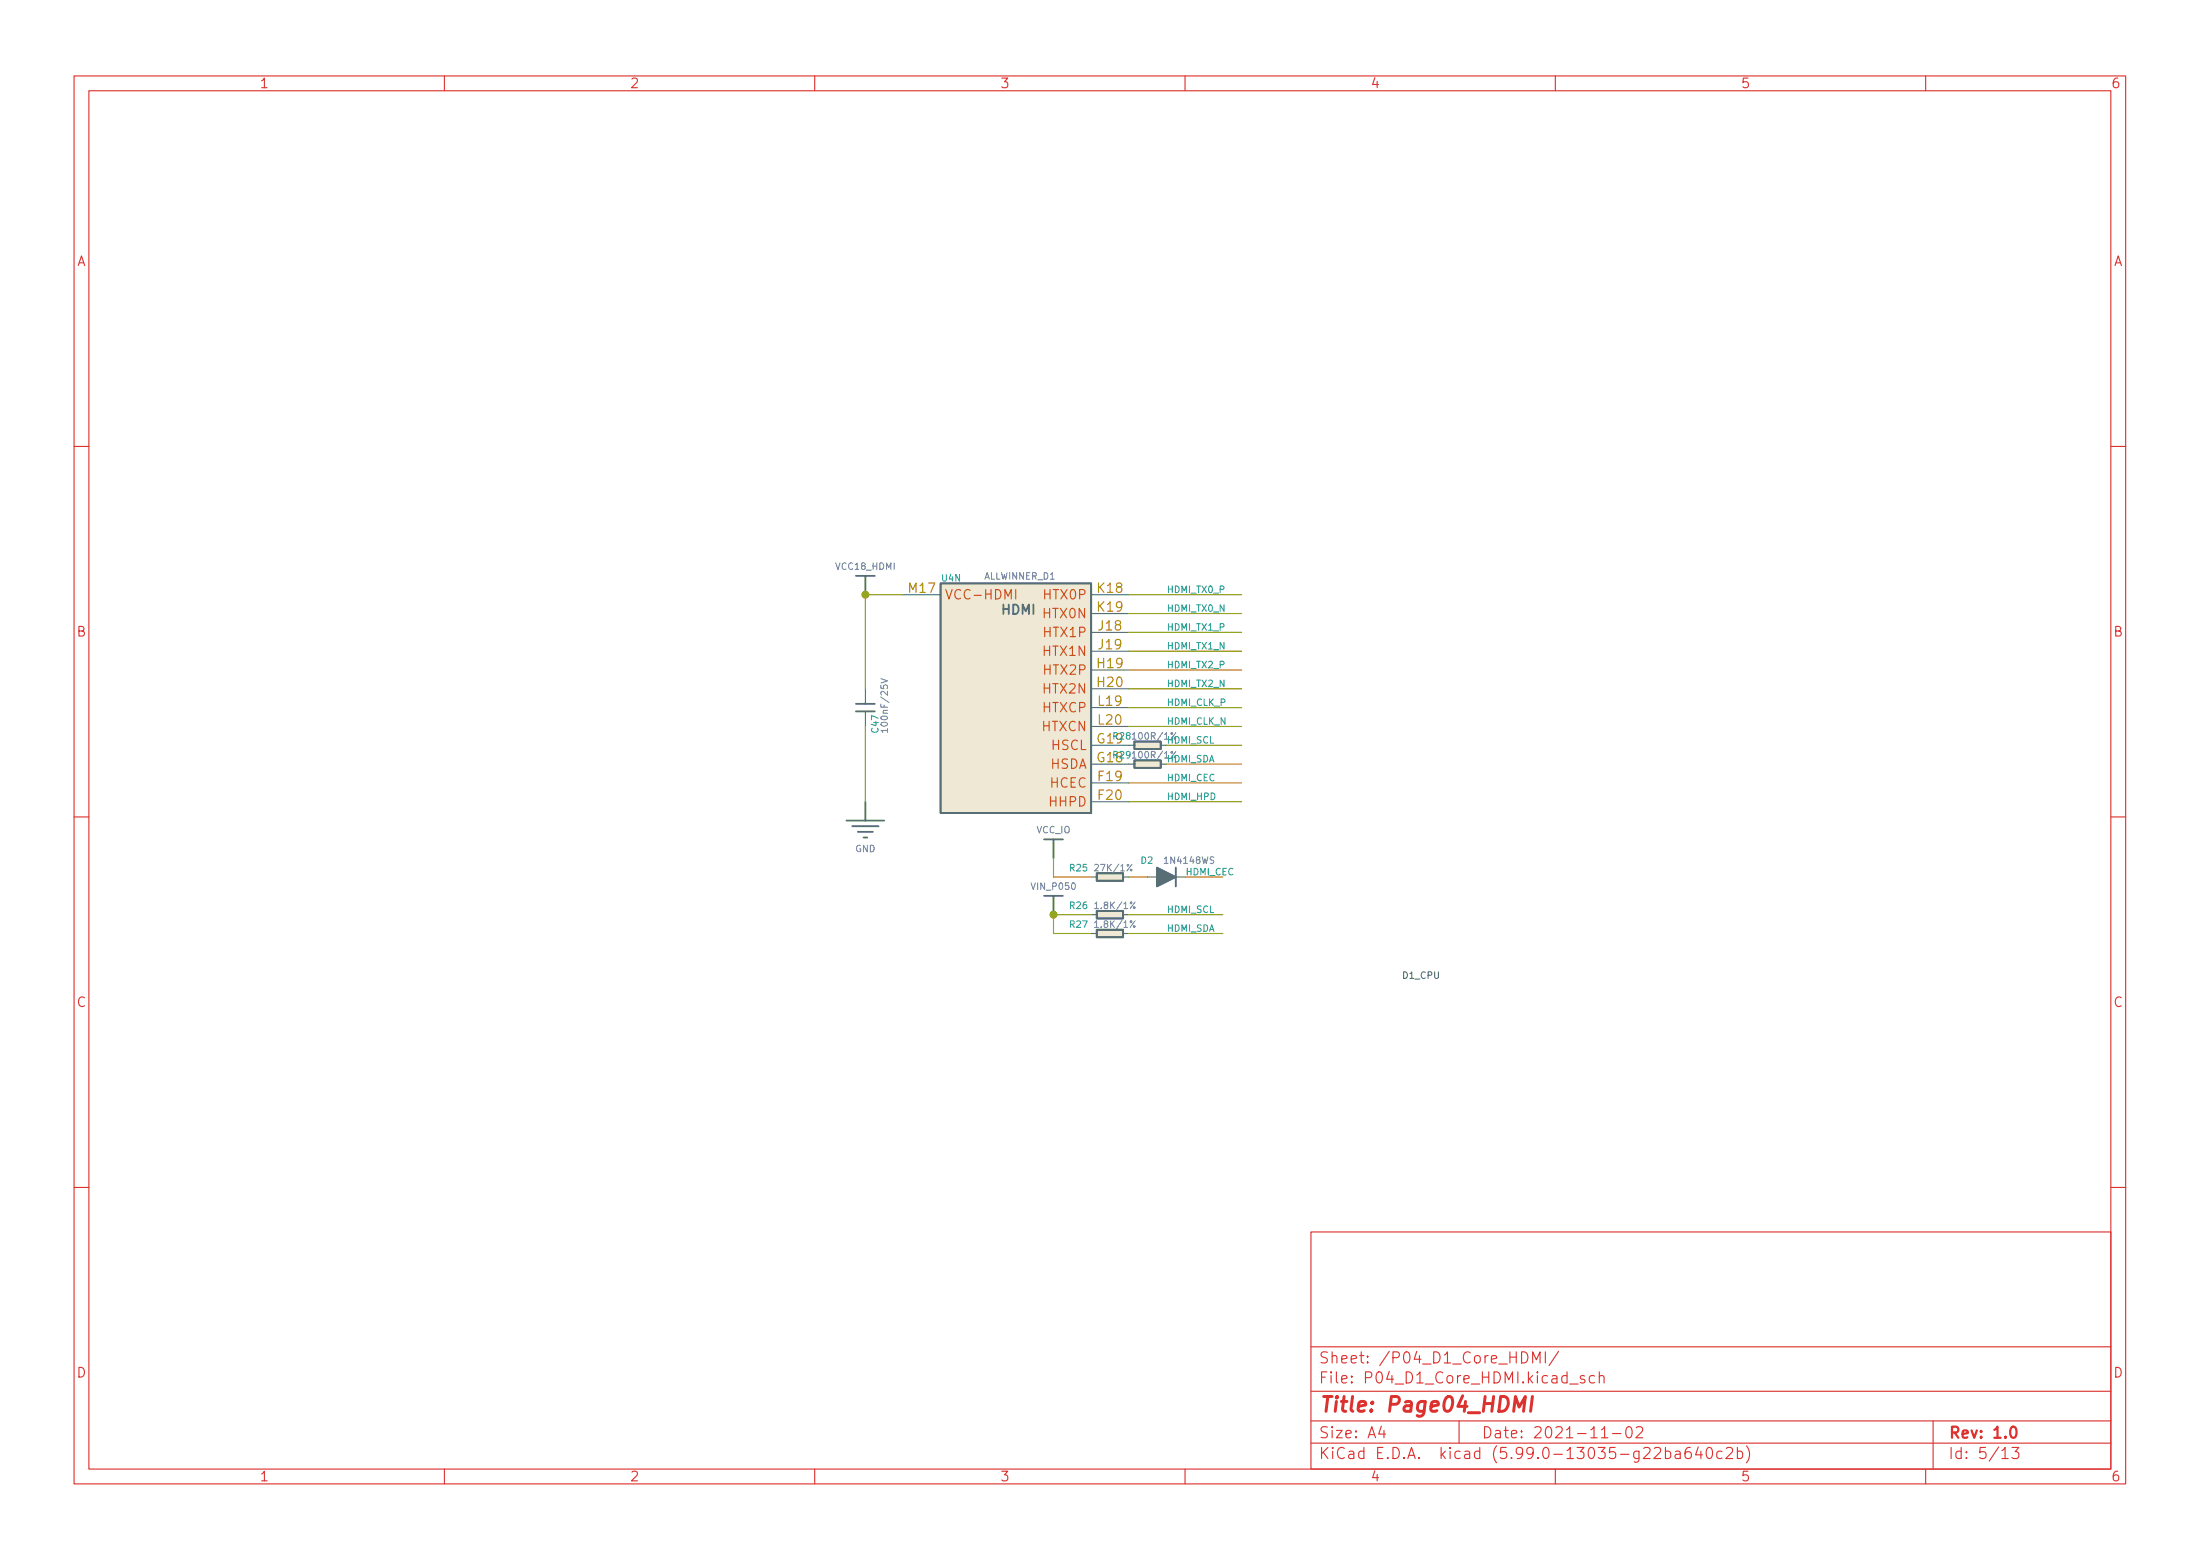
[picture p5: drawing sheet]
<svg xmlns="http://www.w3.org/2000/svg" width="297mm" height="210mm" viewBox="0 0 297 210" stroke-linecap="round" stroke-linejoin="round" font-family="sans-serif">
<g fill="none" stroke="#dc322f" stroke-width=".15">
<path d="M10 10.2h277v190.1h-277zM12 12.2h273v186.1h-273zM60 10.2v2M110 10.2v2M160 10.2v2M210 10.2v2M260 10.2v2M10 60.2h2M285 60.2h2M10 110.2h2M285 110.2h2M10 160.2h2"/>
<path d="M177 166.3h108v32h-108zM285 160.2h2M60 198.3v2M110 198.3v2M160 198.3v2M177 194.8h108M177 191.8h108M177 187.8h108M177 181.8h108M186.5 192.5l-.4 1h1M186.9 193v1M197 191.8v3"/>
<path d="M205.4 182.4a.79 .79 0 0 1 .9 .5 .79 .79 0 0 1-.3 1h-.6zM206.9 183.9v-1.5l.5 1.1 .5-1.1v1.5M208.6 182.4v1.5M210 198.3v2M210.4 182.4l-1.3 1.9M211.9 186.8h1.2M213.9 185.7l-.3-.1-.2 .2v.3l.5 .1 .1 .1-.1 .3h-.1h-.4M215.3 185.7l-.4-.1-.3 .3v.4l.1 .3h.2h.4M215.9 185.8a.37 .37 0 0 1 .7 0v.8M215.9 185.1v1.5M216.2 194h.9M217.7 193.5h1.2"/>
<path d="M219.7 192.6a.36 .36 0 0 1 .6 .2 .77 .77 0 0 1-.4 1.2 1 1 0 0 1-.2-1.4zM220.9 192.7l.2-.2 .5 .1a.41 .41 0 0 1 .1 .6l-.8 .8h.9M224.9 195.9l.4-.1 .3 .3v.4l-.2 .3h-.1h-.4M224.9 195.3v1.5M226.2 195.9l.2-.1 .4 .1 .1 .9M226.9 196.2l-.5 .1a.29 .29 0 0 0-.3 .2 .29 .29 0 0 0 .3 .3h.5M228.2 195.3a.59 .59 0 0 0-.7 .7v.5l.1 .3h.5l.2-.1 .1-.5-.2-.2-.4-.1-.3 .3M229.3 195.3l-.4 1h1M229.6 195.8v1M230.5 195.5a.36 .36 0 0 1 .4-.2 .36 .36 0 0 1 .2 .3 .77 .77 0 0 1-.4 1.2 .91 .91 0 0 1-.2-1.3zM232.5 195.9l-.4-.1-.3 .3v.4l.1 .3h.2h.4M233.1 195.5l.2-.2 .5 .1a.41 .41 0 0 1 .1 .6l-.9 .8h.9"/>
<path d="M234.6 195.9l.4-.1 .3 .3v.4l-.2 .3h-.1h-.4M234.6 195.3v1.5M235.8 195.1a1.72 1.72 0 0 1 0 2.3M260 198.3v2M261 191.8v6.5M270.3 195.8l.4-.5v1.5M270.3 196.8h.9M271.7 195.3h.9l-.5 .6a.41 .41 0 0 1 .5 .3v.3l-.2 .3h-.5l-.2-.1"/>
</g>
<path d="M271.6 192.6a.36 .36 0 0 1 .6 .2 .77 .77 0 0 1-.4 1.2 1 1 0 0 1-.2-1.4z" fill="none" stroke="#dc322f" stroke-width=".3"/>
<path d="M204.4 190.5l.2-2 .5 1.4 .9-1.4-.3 2M206.9 188.5l-.2 2" fill="none" stroke="#dc322f" stroke-width=".4"/>
<g fill="#eee8d5" stroke="#eee8d5" stroke-width=".14">
<path d="M127 78.7h20.3v31h-20.3z"/>
<path d="M148.1 117.9h3.5v1h-3.5z"/>
<path d="M153.2 100.1h3.5v1h-3.5z"/>
<path d="M148.1 122.9h3.5v1h-3.5z"/>
<path d="M153.2 102.6h3.5v1h-3.5z"/>
<path d="M148.1 125.5h3.5v1h-3.5z"/>
</g>
<g fill="none" stroke="#586e75" stroke-width=".25">
<path d="M115.6 77.7h2.5M116.8 77.7v2.6M127 78.7h20.3v31h-20.3zM115.6 96h2.5M115.6 95h2.5M114.3 110.7h5.1M115.1 111.5h3.5M115.8 112.3h2.1M116.6 113h.5M116.8 108.2v2.5M141 113.3h2.5M142.2 113.3v2.5"/>
<path d="M148.1 117.9h3.5v1h-3.5zM153.2 100.1h3.5v1h-3.5zM153.2 102.6h3.5v1h-3.5zM156.2 117.1l2.5 1.3-2.5 1.2zM158.7 117.1v2.5M141 120.9h2.5M142.2 120.9v2.5M148.1 122.9h3.5v1h-3.5zM148.1 125.5h3.5v1h-3.5z"/>
</g>
<g fill="none" stroke="#586e75" stroke-width=".15">
<path d="M116.8 93v2M116.8 96v2M121.9 80.3h5.1M147.3 90.4h5.1M147.3 93h5.1M147.3 85.3h5.1M147.3 87.9h5.1M147.3 80.3h5.1M147.3 82.8h5.1M147.3 95.5h5.1M147.3 98h5.1M147.3 105.7h5.1"/>
<path d="M147.3 108.2h5.1M147.3 103.1h5.9M147.3 100.6h5.9M147.3 118.4h.8M151.6 118.4h.8M154.9 118.4h1.3M156.7 103.1h.8M156.7 100.6h.8M158.7 118.4h1.3M147.3 123.4h.8M147.3 126h.8M151.6 123.4h.8"/>
<path d="M151.6 126h.8"/>
</g>
<path d="M137.1 79.6v1.2" fill="none" stroke="#cb4b16" stroke-width=".15"/>
<g fill="none" stroke="#6c71c4" stroke-width=".15">
<path d="M118.9 91.6l.9 .3-.9 .3M119.8 98.6h-.9l.3 .2M119.8 98.3v.5M152.9 99.1l.2-.2v.9M152.9 99.8h.5M158.8 98.9l-.7 .9M152.9 101.7l.2-.3v.9M152.9 102.3h.5M158.8 101.4l-.7 .9M147.8 122l.3-.3v.9M147.8 124.5l.3-.2v.9M147.8 122.6h.5"/>
<path d="M147.8 125.2h.5M153.3 121.7l-.7 .9M153.3 124.3l-.7 .9"/>
<circle cx="153.1" cy="122.5" r=".12"/>
<circle cx="153.1" cy="125" r=".12"/>
</g>
<path d="M156.2 117.1l2.5 1.3-2.5 1.2z" fill="#586e75" stroke="#586e75" stroke-width=".15"/>
<g fill="none" stroke="#859900" stroke-width=".15">
<path d="M116.8 98v10.2M121.9 80.3h-5.1v12.7M152.4 93h15.2M152.4 95.5h15.2M152.4 98h15.2M152.4 80.3h15.2M152.4 82.8h15.2M152.4 85.3h15.2M152.4 87.9h15.2M152.4 90.4h15.2M142.2 115.8v2.6h5.1M152.4 105.7h15.2"/>
<path d="M152.4 108.2h15.2M152.4 118.4h2.5M157.5 100.6h10.1M157.5 103.1h10.1M160 118.4h5.1M147.3 123.4h-5.1v2.6h5.1M152.4 123.4h12.7M152.4 126h12.7"/>
</g>
<g fill="#859900" stroke="#859900" stroke-width=".15">
<circle cx="116.8" cy="80.3" r=".46"/>
<circle cx="142.2" cy="123.4" r=".46"/>
</g>
<text font-size="2.8" fill="#dc322f" x="178" y="190.6">Title: Page04_HDMI</text>
<g font-size="2.1" fill="#dc322f">
<text x="178" y="184">Sheet: /P04_D1_Core_HDMI/</text>
<text x="178" y="186.7">File: P04_D1_Core_HDMI.kicad_sch</text>
<text x="178" y="196.9">KiCad E.D.A. kicad (5.99.0-13035-g22ba640c2b)</text>
<text x="178" y="194.1">Size: A4</text>
<text x="200" y="194.1">Date: 2021-11-02</text>
<text x="263" y="194.1">Rev: 1.0</text>
<text x="263" y="196.9">Id: 5/13</text>
</g>
<g font-size="1.8" fill="#dc322f">
<text x="35" y="11.9">1</text>
<text x="85" y="11.9">2</text>
<text x="135" y="11.9">3</text>
<text x="185" y="11.9">4</text>
<text x="235" y="11.9">5</text>
<text x="285" y="11.9">6</text>
<text x="10.3" y="35.9">A</text>
<text x="285.3" y="35.9">A</text>
<text x="10.3" y="85.9">B</text>
<text x="285.3" y="85.9">B</text>
<text x="10.3" y="135.9">C</text>
<text x="285.3" y="135.9">C</text>
<text x="10.3" y="185.9">D</text>
<text x="285.3" y="185.9">D</text>
<text x="35" y="199.9">1</text>
<text x="85" y="199.9">2</text>
<text x="135" y="199.9">3</text>
<text x="185" y="199.9">4</text>
<text x="235" y="199.9">5</text>
<text x="285" y="199.9">6</text>
</g>
<g font-size="1.8" fill="#b58900">
<text x="122.7" y="80">M17</text>
<text x="148.2" y="80">K18</text>
<text x="148.2" y="82.5">K19</text>
<text x="148.4" y="85.1">J18</text>
<text x="148.4" y="87.6">J19</text>
<text x="148.2" y="90.2">H19</text>
<text x="148.2" y="92.7">H20</text>
<text x="148.3" y="95.2">L19</text>
<text x="148.2" y="100.3">G19</text>
<text x="148.3" y="97.8">L20</text>
<text x="148.2" y="102.9">G18</text>
<text x="148.3" y="105.4">F19</text>
<text x="148.3" y="107.9">F20</text>
</g>
<g font-size="1.8" fill="#cb4b16">
<text x="127.5" y="80.9">VCC-HDMI</text>
<text x="141" y="83.4">HTX0N</text>
<text x="141.1" y="80.9">HTX0P</text>
<text x="141" y="88.5">HTX1N</text>
<text x="141.1" y="86">HTX1P</text>
<text x="141" y="93.6">HTX2N</text>
<text x="141.1" y="91.1">HTX2P</text>
<text x="140.7" y="98.7">HTXCN</text>
<text x="140.8" y="96.1">HTXCP</text>
<text x="142" y="101.2">HSCL</text>
<text x="141.8" y="106.3">HCEC</text>
<text x="141.8" y="103.8">HSDA</text>
<text x="141.8" y="108.8">HHPD</text>
</g>
<text font-size="1.8" fill="#586e75" x="135.2" y="82.9">HDMI</text>
<g font-size="1.2" fill="#6c71c4">
<text x="112.9" y="76.9">VCC18_HDMI</text>
<text x="132.9" y="78.2">ALLWINNER_D1</text>
<text x="119.9" y="98.3" transform="rotate(-90 119.9 98.3)">100nF/25V</text>
<text x="139.9" y="112.5">VCC_IO</text>
<text x="115.5" y="115">GND</text>
<text x="148.1" y="117.6">27K/1%</text>
<text x="157.4" y="116.6">1N4148WS</text>
<text x="139.4" y="120.1">VIN_P050</text>
<text x="148.2" y="122.7">1.8K/1%</text>
<text x="148.2" y="125.2">1.8K/1%</text>
</g>
<g font-size="1.2" fill="#268bd2">
<text x="127.2" y="78.5">U4N</text>
<text x="118.6" y="98.8" transform="rotate(-90 118.6 98.8)">C47</text>
<text x="150.3" y="99.8">R28</text>
<text x="150.3" y="102.3">R29</text>
<text x="144.5" y="117.6">R25</text>
<text x="154.1" y="116.6">D2</text>
<text x="144.5" y="122.7">R26</text>
<text x="144.5" y="125.2">R27</text>
</g>
<g font-size="1.2" fill="#2aa198">
<text x="157.5" y="80">HDMI_TX0_P</text>
<text x="157.5" y="82.6">HDMI_TX0_N</text>
<text x="157.5" y="85.1">HDMI_TX1_P</text>
<text x="157.5" y="87.6">HDMI_TX1_N</text>
<text x="157.5" y="95.3">HDMI_CLK_P</text>
<text x="157.5" y="92.7">HDMI_TX2_N</text>
<text x="157.5" y="90.2">HDMI_TX2_P</text>
<text x="153.3" y="99.8">100R/1%</text>
<text x="157.5" y="97.8">HDMI_CLK_N</text>
<text x="157.5" y="100.3">HDMI_SCL</text>
<text x="153.3" y="102.3">100R/1%</text>
<text x="157.5" y="102.9">HDMI_SDA</text>
<text x="157.5" y="105.4">HDMI_CEC</text>
<text x="157.5" y="108">HDMI_HPD</text>
<text x="160" y="118.1">HDMI_CEC</text>
<text x="157.5" y="123.2">HDMI_SCL</text>
<text x="157.5" y="125.7">HDMI_SDA</text>
</g>
<text font-size="1.2" fill="#586e75" x="189.2" y="132.1">D1_CPU</text>
</svg>
